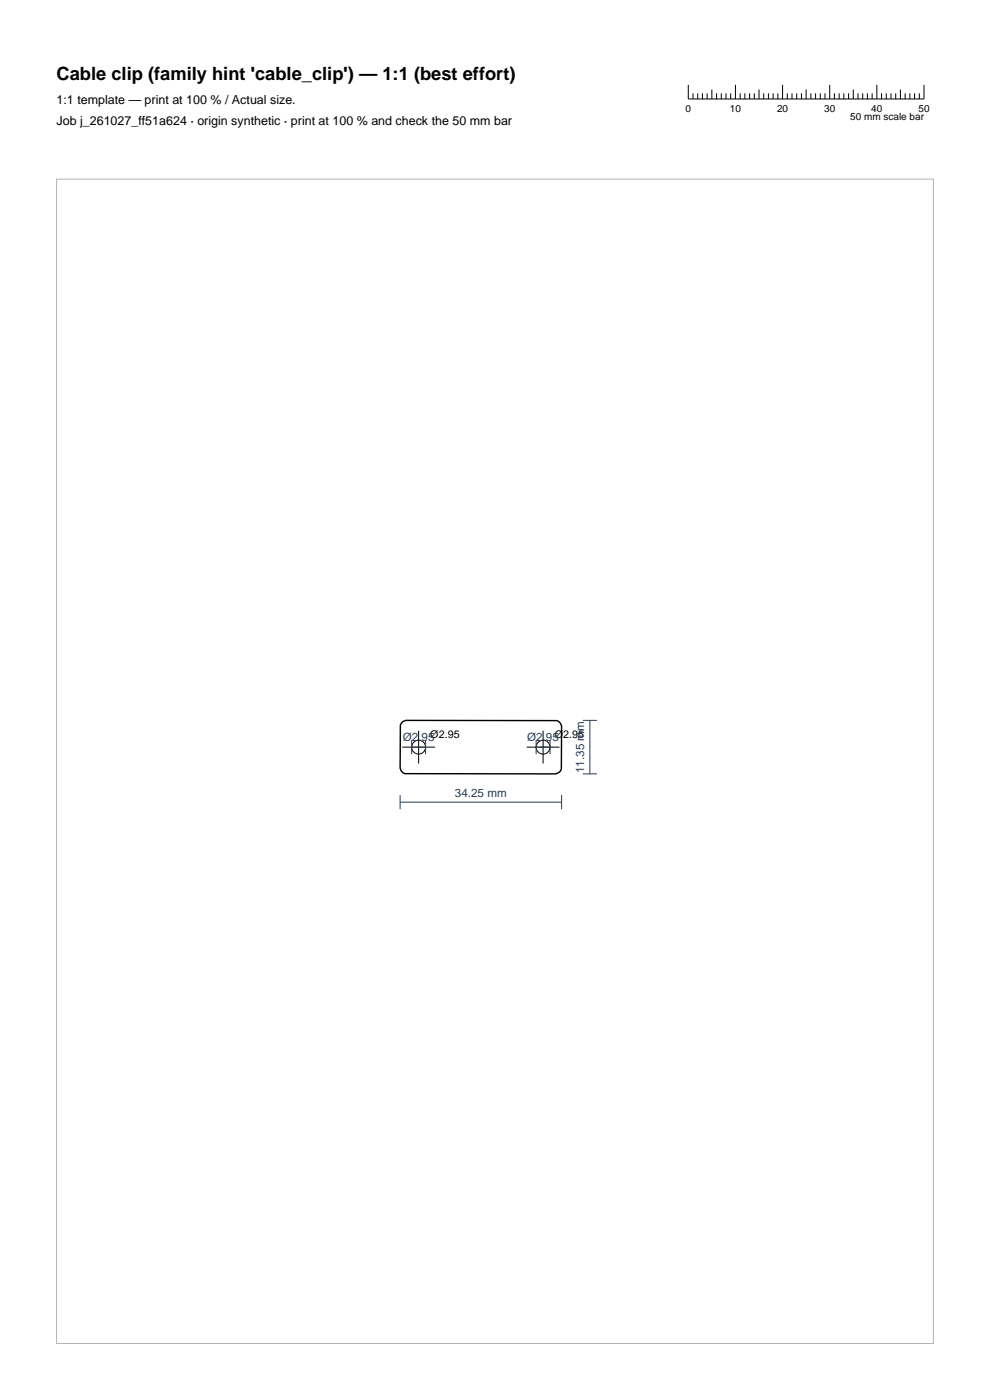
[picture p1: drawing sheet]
<svg xmlns="http://www.w3.org/2000/svg" width="210mm" height="297mm" viewBox="0 0 210 297" stroke-linecap="round" stroke-linejoin="round" font-family="sans-serif">
<g fill="none" stroke="#000" stroke-width=".21">
<path d="M146 18v3h50v-3M147 19.8v1.2M148 19.8v1.2M149 19.8v1.2M150 19.8v1.2M151 19v2M152 19.8v1.2M153 19.8v1.2M154 19.8v1.2M155 19.8v1.2M156 18v3M157 19.8v1.2"/>
<path d="M158 19.8v1.2M159 19.8v1.2M160 19.8v1.2M161 19v2M162 19.8v1.2M163 19.8v1.2M164 19.8v1.2M165 19.8v1.2M166 18v3M167 19.8v1.2M168 19.8v1.2M169 19.8v1.2"/>
<path d="M170 19.8v1.2M171 19v2M172 19.8v1.2M173 19.8v1.2M174 19.8v1.2M175 19.8v1.2M176 18v3M177 19.8v1.2M178 19.8v1.2M179 19.8v1.2M180 19.8v1.2M181 19v2"/>
<path d="M182 19.8v1.2M183 19.8v1.2M184 19.8v1.2M185 19.8v1.2M186 18v3M187 19.8v1.2M188 19.8v1.2M189 19.8v1.2M190 19.8v1.2M191 19v2M192 19.8v1.2M193 19.8v1.2"/>
<path d="M194 19.8v1.2M195 19.8v1.2M85.3 158.5h7M88.8 155v7M111.7 158.5h7M115.2 155v7"/>
<circle cx="88.8" cy="158.5" r="1.48"/>
<circle cx="115.2" cy="158.5" r="1.48"/>
</g>
<path d="M85.1 153.4l.4-.3 .6-.3 32 .1 .8 .5 .2 .6v9.2l-.5 .7-.7 .3-32-.1-.8-.5-.2-.6v-9.2z" fill="none" stroke="#000" stroke-width=".3"/>
<path d="M87.3 158.5h3M87.3 157v3M90.3 157v3M113.7 158.5h3M113.7 157v3M116.7 157v3M123.6 152.8h3M125.1 152.8v11.4M84.9 170.2h34.2M84.9 168.7v3M119.1 168.7v3M123.6 164.2h3" fill="none" stroke="#1f3b5e" stroke-width=".21"/>
<path d="M12 38h186v247h-186z" fill="none" stroke="#b3b3b3" stroke-width=".21"/>
<text font-size="3.9" x="12" y="17">Cable clip (family hint 'cable_clip') — 1:1 (best effort)</text>
<g font-size="2.6">
<text x="12" y="22">1:1 template — print at 100 % / Actual size.</text>
<text x="12" y="26.5">Job j_261027_ff51a624 · origin synthetic · print at 100 % and check the 50 mm bar</text>
</g>
<g font-size="2.5" fill="#1f3b5e">
<text x="85.4" y="157.3">Ø2.95</text>
<text x="111.8" y="157.3">Ø2.95</text>
<text x="123.9" y="164" transform="rotate(-90 123.9 164)">11.35 mm</text>
<text x="96.5" y="169">34.25 mm</text>
</g>
<g font-size="2.3">
<text x="91.3" y="156.5">Ø2.95</text>
<text x="117.7" y="156.5">Ø2.95</text>
</g>
<g font-size="2.1">
<text x="145.4" y="23.8">0</text>
<text x="154.8" y="23.8">10</text>
<text x="164.8" y="23.8">20</text>
<text x="174.8" y="23.8">30</text>
<text x="184.8" y="23.8">40</text>
<text x="194.8" y="23.8">50</text>
<text x="180.4" y="25.5">50 mm scale bar</text>
</g>
</svg>
